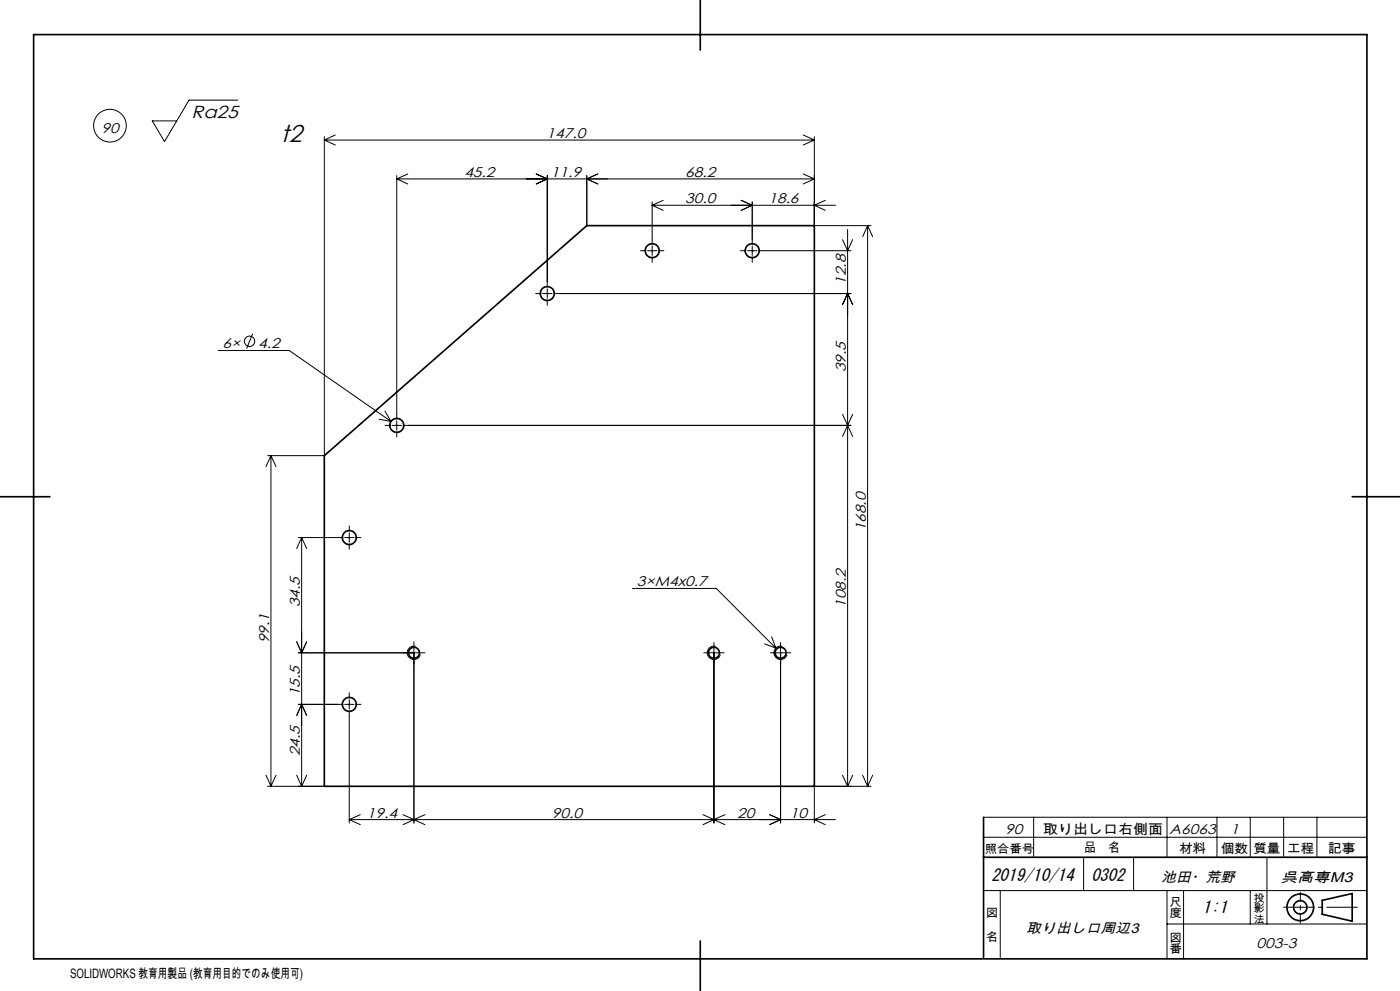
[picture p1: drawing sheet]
<svg xmlns="http://www.w3.org/2000/svg" width="420mm" height="297mm" viewBox="0 0 420 297" stroke-linecap="round" stroke-linejoin="round" font-family="sans-serif">
<g fill="none" stroke="#000" stroke-width=".3">
<path d="M71.3 30h-14.6l-7.3 12.4-3.7-6.2h7.3M97.3 41v95.6h-17M97.3 42h147M97.3 42l3.3 1.5M100.6 40.5l-3.3 1.5M119 53.6h125.3M119 52.6v73M119 53.6l3.3 1.5M122.3 52.1l-3.3 1.5M160.9 52.1l3.3 1.5-3.3 1.5M164.2 52.6v33.5M176 52.6v15"/>
<path d="M179.4 52.1l-3.4 1.5 3.4 1.5M241 40.5l3.3 1.5M241 52.1l3.3 1.5M244.3 41v26.6h17M244.3 53.6l-3.3 1.5M244.3 42l-3.3 1.5M192.2 75.1h1.5M194.3 75.1h2.8M195.7 73.7v2.8M195.7 77v1.6M195.7 60.5v12.7M195.7 61.5l3.3 1.5"/>
<path d="M197.6 75.1h1.6M199 60l-3.3 1.5M222.1 75.1h1.7M222.4 60l3.3 1.5-3.3 1.5M224.3 75.1h2.7M225.7 73.7v2.8M225.7 77v1.6M225.7 60.5v12.7M227.6 75.1h27.7M247.6 60l-3.3 1.5 3.3 1.5M250.6 61.5h-54.9M252.8 71.8l1.5 3.3 1.5-3.3"/>
<path d="M254.3 68.8v166.9M260.3 67.6v168.1M260.3 67.6l1.5 3.3M260.3 67.6l-1.5 3.3M160.7 88h1.6M162.8 88h2.8M164.2 86.6v2.8M164.2 89.9v1.6M166.1 88h89.2M252.8 91.3l1.5-3.3 1.5 3.3M65.4 105.1h21.4l30.5 21.2M75.8 100l-1.8 4.5"/>
<path d="M81.3 136.6v99.1M81.3 136.6l1.5 3.2M81.3 136.6l-1.5 3.2M113.7 125.7l3.6 .6M115.5 123.2l1.8 3.1M115.5 127.5h1.6M117.6 127.5h2.8M119 126.1v2.8M119 129.4v1.6M120.9 127.5h134.4M252.8 124.2l3 6.6M255.8 124.2l-3 6.6"/>
<path d="M104.8 157.6v1.6M104.8 159.7v2.8M90.5 161.1v74.6M90.5 161.1l1.5 3.3M90.5 161.1l-1.5 3.3M102.9 161.1h-13.4M103.4 161.1h2.8M104.8 163v1.6M106.7 161.1h1.6M189.7 176.4h25.2l17.9 17.8M89 192.3l1.5 3.3 1.5-3.3M124.2 192.3v1.4"/>
<path d="M124.2 194.2v52.5M124.7 193.7a2 2 0 0 0-2.4 1.4 2 2 0 0 0 1.4 2.5 2 2 0 0 0 2.4-1.4M125.6 195.6h-36.1M126.1 195.6h1.4M211.1 195.6h1.2M212.8 195.6h2.8M214.2 192.6v1.1M214.2 194.2v52.5M214.7 193.7a2 2 0 0 0-2.4 1.4 2 2 0 0 0 1.4 2.5 2 2 0 0 0 2.4-1.4M216.1 195.6h1.1M229.4 193l3.4 1.2M231.1 195.6h1.2"/>
<path d="M231.5 190.8l1.3 3.4M232.8 195.6h2.8M234.2 192.6v1.1M234.2 194.2v52.5M234.7 193.7a2 2 0 0 0-2.4 1.4 2 2 0 0 0 1.4 2.5 2 2 0 0 0 2.4-1.4M236.1 195.6h1.1M89 214.4l1.5-3.3 1.5 3.3M102.9 211.1h-13.4M103.4 211.1h2.8M104.8 207.6v1.6M104.8 209.7v2.8M104.8 213v33.7"/>
<path d="M106.7 211.1h1.6M79.8 232.3l1.5 3.4M80.3 235.7h17M82.8 232.3l-1.5 3.4M89 232.3l1.5 3.4M92 232.3l-1.5 3.4M252.8 232.3l1.5 3.4M255.8 232.3l-1.5 3.4M258.8 232.3l1.5 3.4M261.3 235.7h-17v11M261.8 232.3l-1.5 3.4M104.8 245.6h145.8"/>
<path d="M104.8 245.6l3.3 1.6M108.1 244.2l-3.3 1.4M120.9 244.2l3.3 1.4M124.2 245.6l3.3 1.6M124.2 245.6l-3.3 1.6M127.5 244.2l-3.3 1.4M210.9 244.2l3.3 1.4M214.2 245.6l3.3 1.6M214.2 245.6l-3.3 1.6M217.5 244.2l-3.3 1.4M230.9 244.2l3.3 1.4-3.3 1.6M247.6 244.2l-3.3 1.4 3.3 1.6"/>
<path d="M295.1 250.9h115M295.1 244.9h115M310.1 244.9v12M325.1 256.9v10M340.1 256.9v10M350.1 244.9v12M365.1 244.9v12M375.1 244.9v12M380.1 256.9v20M385.1 244.9v12M395.1 244.9v12M295.1 266.9h115"/>
<path d="M300.1 266.9v20M350.1 276.9h60M350.1 266.9v20.4M355.1 266.9v20.5M375.1 266.9v10"/>
<circle cx="33" cy="37.7" r="4.9"/>
<circle cx="74.9" cy="102.3" r="1.56"/>
</g>
<g fill="none" stroke="#000" stroke-width=".5">
<path d="M10.1 10.4h400v277h-400zM210.1 0v15M97.3 136.6l78.7-69h68.3v168.1h-147zM0 148.9h15M405.7 148.9h14.3M295.1 244.9v42M295.1 256.9h115M396.7 269.8l9-2v8.3l-9-2.1zM210.1 282v15"/>
<circle cx="195.7" cy="75.1" r="2.1"/>
<circle cx="225.7" cy="75.1" r="2.11"/>
<circle cx="164.2" cy="88" r="2.09"/>
<circle cx="119" cy="127.5" r="2.09"/>
<circle cx="104.8" cy="161.1" r="2.1"/>
<circle cx="124.2" cy="195.6" r="1.66"/>
<circle cx="214.2" cy="195.6" r="1.64"/>
<circle cx="234.2" cy="195.6" r="1.66"/>
<circle cx="104.8" cy="211.1" r="2.1"/>
<circle cx="390.1" cy="271.9" r="4"/>
<circle cx="390.1" cy="271.9" r="2"/>
</g>
<path d="M390.1 276.7v-9.3" fill="none" stroke="#000" stroke-width=".3" stroke-dasharray="30.5 1.3 1.3 1.3" stroke-dashoffset="27.8"/>
<path d="M385.1 271.9h22.1" fill="none" stroke="#000" stroke-width=".3" stroke-dasharray="30.5 1.3 1.3 1.3" stroke-dashoffset="21.3"/>
<text font-size="7.3" x="84.2" y="42.5">t2</text>
<text font-size="5.2" x="57.5" y="35.5">Ra25</text>
<g font-size="5.1">
<text x="297.4" y="263.9">2019/10/14</text>
<text x="327.4" y="263.9">0302</text>
<text x="360.8" y="273.5">1:1</text>
</g>
<g font-size="4.2">
<text x="30.4" y="39.7">90</text>
<text x="164" y="41.4">147.0</text>
<text x="139.3" y="53">45.2</text>
<text x="165.3" y="53">11.9</text>
<text x="205.6" y="53">68.2</text>
<text x="205.6" y="60.9">30.0</text>
<text x="230.5" y="60.9">18.6</text>
<text x="253.7" y="85.4" transform="rotate(-90 253.7 85.4)">12.8</text>
<text x="66.8" y="104.4">6×</text>
<text x="77.5" y="104.4">4.2</text>
<text x="253.7" y="111.5" transform="rotate(-90 253.7 111.5)">39.5</text>
<text x="259.7" y="159.3" transform="rotate(-90 259.7 159.3)">168.0</text>
<text x="191" y="175.8">3×M4x0.7</text>
<text x="89.9" y="182" transform="rotate(-90 89.9 182)">34.5</text>
<text x="253.7" y="182.1" transform="rotate(-90 253.7 182.1)">108.2</text>
<text x="80.7" y="192.8" transform="rotate(-90 80.7 192.8)">99.1</text>
<text x="89.9" y="208.7" transform="rotate(-90 89.9 208.7)">15.5</text>
<text x="89.9" y="226.7" transform="rotate(-90 89.9 226.7)">24.5</text>
<text x="110.1" y="245.1">19.4</text>
<text x="165.6" y="245.1">90.0</text>
<text x="221.1" y="245.1">20</text>
<text x="237" y="245.1">10</text>
<text x="301.6" y="249.9">90</text>
<text x="350.9" y="249.9">A6063</text>
<text x="369.1" y="249.9">1</text>
<text x="348.4" y="264.4">池田・荒野</text>
<text x="384.2" y="264.4">呉高専M3</text>
<text x="307.8" y="279.5">取り出し口周辺3</text>
<text x="377" y="284.1">003-3</text>
</g>
<text font-size="4.1" x="312.9" y="249.9">取り出し口右側面</text>
<g font-size="3.9">
<text x="325.2" y="255.5">品　名</text>
<text x="353.7" y="255.6">材料</text>
<text x="366.2" y="255.6">個数</text>
<text x="376" y="255.6">質量</text>
<text x="386.1" y="255.6">工程</text>
<text x="398.4" y="255.6">記事</text>
<text x="21" y="293">SOLIDWORKS 教育用製品 (教育用目的でのみ使用可)</text>
</g>
<g font-size="3.5">
<text x="295.4" y="255.6">照合番号</text>
<text x="295.8" y="274.9">図</text>
<text x="350.8" y="271.4">尺</text>
<text x="350.8" y="274.9">度</text>
<text x="295.8" y="282">名</text>
<text x="350.8" y="282.2">図</text>
<text x="350.8" y="285.8">番</text>
</g>
<g font-size="3.2">
<text x="376" y="270.2">投</text>
<text x="376" y="273.4">影</text>
<text x="376" y="276.5">法</text>
</g>
</svg>
